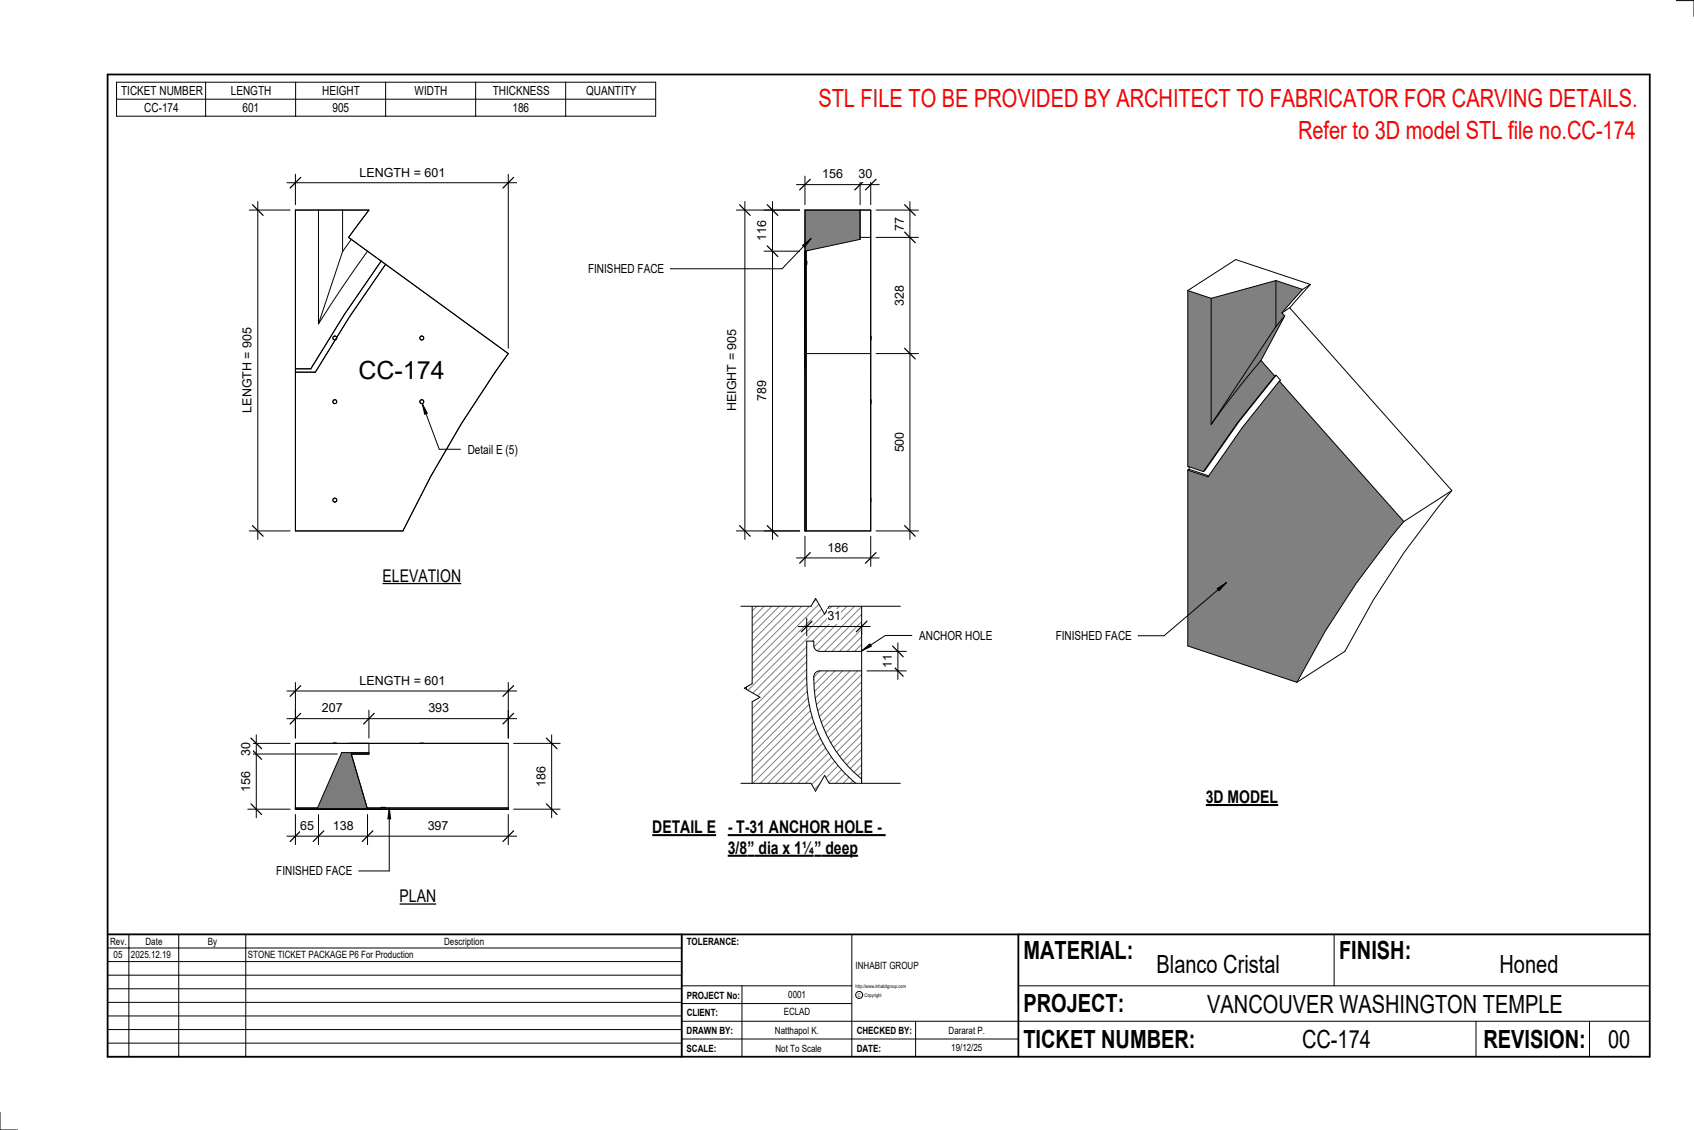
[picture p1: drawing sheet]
<svg xmlns="http://www.w3.org/2000/svg" width="914mm" height="610mm" viewBox="0 0 914 610" stroke-linecap="round" stroke-linejoin="round" font-family="sans-serif">
<g fill="#808080">
<path d="M689 151l14 5-11 13 1 1-4 6z"/>
<path d="M654 161l35-10v25l-35 53z"/>
<path d="M693 170l-12 24-14 17-13 18 35-53z"/>
<path d="M641 254v94l59 20a446 446 0 0 1 58-87l-67-75-20 25-19 26zM641 157v95l9 2 18-26 20-25-7-9-14 17-13 18v-68z"/>
</g>
<g fill="none" stroke="#000" stroke-width=".54">
<path d="M641 157v95l9 2M641 157l13 4M689 151v25M689 151l-35 10M689 151l14 5M703 156l-11 13M707 153l-11 13M707 153l-40-13-26 17M707 153l-4 3M654 161v68M689 176l-35 53M692 169l1 1"/>
<path d="M693 170l-4 6M693 170l-12 24M696 166l88 99M696 166l-4 3M681 194l-14 17-13 18M681 194l7 9M688 203l-20 25-18 26M689 202l-20 25-19 27M689 202l-1 1M689 202l2 3v1M691 206l-20 25-19 26-11-3M691 206l67 75"/>
<path d="M641 254v94l59 20M642 253l-1 1M642 252v1M642 253l10 4M784 265a441 441 0 0 0-58 86l-26 17M784 265l-26 16M758 281a441 441 0 0 0-58 87"/>
</g>
<path d="M435 113h29v16l-29 7z" fill="#808080"/>
<path d="M435 136v-1v151z" fill="#7c7c7c"/>
<g fill="none" stroke="#000" stroke-width=".54">
<path d="M159 113h40l-11 15 86 63a613 613 0 0 0-57 95h-58zM172 113v62M185 113v23M470 113v15h-6v-15v16l-29 7M470 113h-35v173M470 113v173M185 136l-13 39M188 128l2 1M190 129l-5 7M190 129l8 7M198 136l-26 39M198 136l8 5-20 28-18 30h-9"/>
<path d="M435 136v39M435 136v-1v151M208 143l-20 28-18 30h-11M435 143v58M435 141v58M435 141v2M435 191v10M435 191h35v95M470 181v2M435 201v85M470 216v2M470 269v2"/>
<path d="M435 286h35"/>
<circle cx="181" cy="182" r="1.1"/>
<circle cx="228" cy="182" r="1.1"/>
<circle cx="181" cy="217" r="1.1"/>
<circle cx="228" cy="217" r="1.1"/>
<circle cx="181" cy="270" r="1.1"/>
</g>
<path d="M184 406h15v1h-9l8 29h76v1h-115v-1h12z" fill="#7c7c7c"/>
<g fill="none" stroke="#000" stroke-width=".54">
<path d="M180 401h1zM181 401h1zM188 401h11v6M190 407h9M190 407l8 29M199 406h-15l-13 30h-12M217 401h57M227 401h1zM228 401h1zM274 401h-115v36h115M274 401v36M168 437h38"/>
<path d="M170 437h38M172 437h26M198 436h76M206 436h2M217 437h57"/>
</g>
<path d="M403 322h62v29h-23l-2-1-1-4h-4a116 116 0 0 0 4 43 73 73 0 0 0 26 36v-5a67 67 0 0 1-25-56l1-2h1h23v65h-62z" fill="#fff"/>
<g fill="none" stroke="#808080" stroke-width=".54">
<path d="M406 322l-3 3M410 322l-7 7M414 322l-11 11M418 322l-15 15M422 322l-19 19M426 322l-23 23M430 322l-27 27M434 322l-31 31M438 322l-35 35M442 322l-39 39M446 322l-43 43M450 322l-47 47"/>
<path d="M454 322l-51 51M458 322l-55 55M462 322l-24 24M465 323l-26 26M465 327l-24 24M465 331l-20 20M465 335l-16 16M465 339l-12 12M435 349l-32 32M435 353l-32 32M435 357l-32 32M465 344l-8 7"/>
<path d="M465 348l-4 3M435 361l-32 33M435 365l-32 33M436 369l-33 33M436 373l-33 33M436 376l-33 34M437 380l-34 34M443 362l-4 3M447 362l-8 7M451 362l-11 11M455 362l-15 15M459 362l-18 18"/>
<path d="M463 362l-22 21M465 364l-23 23M465 368l-22 22M465 372l-21 21M465 376l-19 19M437 383l-34 35M438 387l-35 35M439 390l-36 36M440 393l-34 34M442 395l-32 32M443 398l-29 29M465 380l-18 18"/>
<path d="M465 384l-17 17M465 388l-15 15M465 392l-13 14M465 396l-12 12M444 401l-26 26M446 404l-24 23M447 406l-21 21M449 408l-19 19M451 411l-17 16M452 413l-14 14M454 415l-12 12M456 417l-10 10"/>
<path d="M458 419l-8 8M465 400l-10 10M465 404l-8 9M465 408l-6 7M465 413l-4 4M465 417l-2 2M460 421l-5 6M463 423l-4 4M465 421h.1M465 425l-2 2"/>
</g>
<path d="M430 100h45M435 95v15M464 95v15M470 95v15M403 322h62v105h-62zM465 351h-23l-2-1-1-4h-4a116 116 0 0 0 4 43 73 73 0 0 0 26 36v-5a67 67 0 0 1-25-56l1-2h1h23" fill="none" stroke="#000" stroke-width=".54"/>
<path d="M437 97l-5 5M467 97l-6 5M473 97l-6 5" fill="none" stroke="#000" stroke-width=".67"/>
<g fill="#fff">
<path d="M444 90h11v8h-11z"/>
<path d="M463 90h8v8h-8z"/>
</g>
<path d="M412 113h20M417 109v182M412 136h20M412 286h20" fill="none" stroke="#000" stroke-width=".54"/>
<path d="M414 110l6 6M414 133l6 5M414 284l6 5" fill="none" stroke="#000" stroke-width=".67"/>
<g fill="#fff">
<path d="M408 205h7v11h-7z"/>
<path d="M408 119h7v11h-7z"/>
</g>
<path d="M473 113h23M491 109v182M473 128h23M473 191h23M473 286h23" fill="none" stroke="#000" stroke-width=".54"/>
<path d="M488 110l6 6M488 125l6 6M488 188l6 6M488 284l6 5" fill="none" stroke="#000" stroke-width=".67"/>
<g fill="#fff">
<path d="M482 233h7v11h-7z"/>
<path d="M482 154h7v11h-7z"/>
<path d="M482 117h7v7h-7z"/>
</g>
<path d="M397 113h35M402 109v182M397 286h35" fill="none" stroke="#000" stroke-width=".54"/>
<path d="M399 110l6 6M399 284l6 5" fill="none" stroke="#000" stroke-width=".67"/>
<path d="M391 178h8v44h-8z" fill="#fff"/>
<path d="M435 289v17M470 289v17M430 301h45" fill="none" stroke="#000" stroke-width=".54"/>
<path d="M437 298l-5 6M473 298l-6 6" fill="none" stroke="#000" stroke-width=".67"/>
<path d="M447 292h11v7h-11z" fill="#fff"/>
<path d="M135 113h22M139 109v182M135 286h22" fill="none" stroke="#000" stroke-width=".54"/>
<path d="M136 110l6 6M136 284l6 5" fill="none" stroke="#000" stroke-width=".67"/>
<path d="M130 177h7v46h-7z" fill="#fff"/>
<path d="M155 99h124M159 94v16M274 94v94" fill="none" stroke="#000" stroke-width=".54"/>
<path d="M162 96l-5 5M277 96l-6 5" fill="none" stroke="#000" stroke-width=".67"/>
<g fill="#fff">
<path d="M194 89h46v8h-46z"/>
<path d="M193 192h47v15h-47z"/>
</g>
<path d="M228 218l3 5h-2z" fill="#000"/>
<path d="M228 218l3 5h-2zM228 218l9 24h12" fill="none" stroke="#000" stroke-width=".54"/>
<path d="M252 239h27v7h-27z" fill="#fff"/>
<path d="M155 388h124M159 383v15M199 383v15M274 383v15" fill="none" stroke="#000" stroke-width=".54"/>
<path d="M162 385l-5 6M202 385l-6 6M277 385l-6 6" fill="none" stroke="#000" stroke-width=".67"/>
<g fill="#fff">
<path d="M174 378h11v8h-11z"/>
<path d="M231 378h11v8h-11z"/>
</g>
<path d="M159 439v17M172 439v17M198 439v17M274 439v17M155 451h124" fill="none" stroke="#000" stroke-width=".54"/>
<path d="M162 448l-5 6M175 448l-6 6M201 448l-5 6M277 448l-6 6" fill="none" stroke="#000" stroke-width=".67"/>
<g fill="#fff">
<path d="M162 442h7v7h-7z"/>
<path d="M180 442h11v7h-11z"/>
<path d="M231 442h11v7h-11z"/>
</g>
<path d="M155 373h124M159 368v30M274 368v30" fill="none" stroke="#000" stroke-width=".54"/>
<path d="M162 370l-5 6M277 370l-6 6" fill="none" stroke="#000" stroke-width=".67"/>
<path d="M194 363h46v8h-46z" fill="#fff"/>
<path d="M138 396v45M134 407h48M134 401h23M134 437h23" fill="none" stroke="#000" stroke-width=".54"/>
<path d="M135 398l6 6M135 404l6 6M135 434l6 5" fill="none" stroke="#000" stroke-width=".67"/>
<g fill="#fff">
<path d="M129 400h8v8h-8z"/>
<path d="M129 416h8v11h-8z"/>
</g>
<path d="M298 396v45M277 401h25M277 437h25" fill="none" stroke="#000" stroke-width=".54"/>
<path d="M295 398l6 6M295 434l6 5" fill="none" stroke="#000" stroke-width=".67"/>
<g fill="#fff">
<path d="M288 413h8v11h-8z"/>
<path d="M399 321h7v48l-4 2 8 5-4 3v48h-7z"/>
</g>
<path d="M406 321v48l-4 2 8 5-4 3v48M465 351l5-4v2zM492 343h-14l-13 8" fill="none" stroke="#000" stroke-width=".54"/>
<path d="M465 351l5-4v2z" fill="#000"/>
<g fill="#fff">
<path d="M496 339h39v8h-39z"/>
<path d="M400 320h86v7h-38l-3 4-5-8-2 4h-38z"/>
</g>
<path d="M400 327h38l2-4 5 8 3-4h38" fill="none" stroke="#000" stroke-width=".54"/>
<path d="M400 423h38l2 4 5-9 3 5h38v6h-86z" fill="#fff"/>
<path d="M468 351h21M485 347v20M468 362h21M400 423h38l2 4 5-9 3 5h38" fill="none" stroke="#000" stroke-width=".54"/>
<path d="M482 359l6 6M482 349l6 5" fill="none" stroke="#000" stroke-width=".67"/>
<path d="M475 353h8v7h-8z" fill="#fff"/>
<path d="M431 338h39M435 333v10M465 337v6" fill="none" stroke="#000" stroke-width=".54"/>
<path d="M438 335l-5 6M468 335l-6 6" fill="none" stroke="#000" stroke-width=".67"/>
<g fill="#fff">
<path d="M447 329h7v7h-7z"/>
<path d="M352 441h35v11h-35z"/>
</g>
<path d="M352 451h35" fill="none" stroke="#000" stroke-width="1.1" stroke-linecap="butt"/>
<g fill="#fff">
<path d="M393 441h85v11h-85z"/>
<path d="M393 452h10v11h-10z"/>
<path d="M403 452h4v11h-4z"/>
<path d="M407 452h33v11h-33z"/>
<path d="M440 452h3v11h-3z"/>
<path d="M443 452h20v11h-20z"/>
</g>
<path d="M393 451h85M393 462h46M440 462h23" fill="none" stroke="#000" stroke-width="1.1" stroke-linecap="butt"/>
<g fill="none" stroke="#000" stroke-width=".54">
<path d="M905 0h9v9M460 504v66M720 504v28M891 504h-341v37M368 532h92M401 532v38M550 532h341M368 551h523M368 541h92M494 551v19M797 551v19M858 551v19"/>
<path d="M368 561h182M0 600v10h10"/>
<circle cx="464" cy="537" r="1.9"/>
</g>
<path d="M58 40h833v530h-833zM58 504h833M368 504v66M550 504v66" fill="none" stroke="#000" stroke-width=".96"/>
<g fill="#fff">
<path d="M652 534h192v15h-192z"/>
<path d="M513 562h17v6h-17z"/>
<path d="M425 533h10v6h-10z"/>
<path d="M423 543h15v6h-15z"/>
<path d="M418 553h24v6h-24z"/>
<path d="M624 513h68v15h-68z"/>
<path d="M809 513h33v15h-33z"/>
<path d="M512 553h20v6h-20z"/>
<path d="M703 553h37v15h-37z"/>
<path d="M442 45h443v16h-443z"/>
<path d="M868 553h12v15h-12z"/>
<path d="M61 512h5v6h-5z"/>
<path d="M701 63h184v15h-184z"/>
<path d="M207 305h42v11h-42z"/>
</g>
<path d="M207 315h42" fill="none" stroke="#000" stroke-width=".69" stroke-linecap="butt"/>
<path d="M216 478h20v11h-20z" fill="#fff"/>
<path d="M216 488h19" fill="none" stroke="#000" stroke-width=".69" stroke-linecap="butt"/>
<path d="M651 424h39v12h-39z" fill="#fff"/>
<path d="M651 434h39" fill="none" stroke="#000" stroke-width="1.1" stroke-linecap="butt"/>
<g fill="none" stroke="#000" stroke-width=".54">
<path d="M63 44h291v19h-291zM63 54h291M111 44v19M160 44v19M208 44v19M257 44v19M305 44v19M433 132l5-3-4 4zM438 129l-16 16h-60M58 504h310v66h-310zM58 519h310M58 511h310"/>
<path d="M70 504v66M96 504v66M133 504v66M58 533h310M58 526h310M58 555h310M58 548h310M58 541h310M58 563h310"/>
</g>
<path d="M433 132l5-3-4 4z" fill="#000"/>
<path d="M317 141h41v8h-41z" fill="#fff"/>
<path d="M657 318l5-4-4 5zM662 314l-34 29h-14" fill="none" stroke="#000" stroke-width=".54"/>
<path d="M657 318l5-4-4 5z" fill="#000"/>
<path d="M570 339h40v8h-40z" fill="#fff"/>
<path d="M210 436l1 6h-2z" fill="#000"/>
<path d="M210 436l1 6h-2zM210 436v34h-16" fill="none" stroke="#000" stroke-width=".54"/>
<path d="M149 466h41v8h-41z" fill="#fff"/>
<g font-size="13.5" fill="#f00">
<text x="442" y="58">STL FILE TO BE PROVIDED BY ARCHITECT TO FABRICATOR FOR CARVING DETAILS.</text>
<text x="701" y="75">Refer to 3D model STL file no.CC-174</text>
</g>
<g font-size="13.5">
<text x="193" y="205">CC-174</text>
<text x="552" y="517">MATERIAL:</text>
<text x="723" y="517">FINISH:</text>
<text x="624" y="525">Blanco Cristal</text>
<text x="809" y="525">Honed</text>
<text x="552" y="546">PROJECT:</text>
<text x="652" y="546">VANCOUVER WASHINGTON TEMPLE</text>
<text x="552" y="565">TICKET NUMBER:</text>
<text x="703" y="565">CC-174</text>
<text x="801" y="565">REVISION:</text>
<text x="868" y="565">00</text>
</g>
<g font-size="9.4">
<text x="207" y="314">ELEVATION</text>
<text x="651" y="433">3D MODEL</text>
<text x="352" y="449">DETAIL E</text>
<text x="393" y="449">- T-31 ANCHOR HOLE -</text>
<text x="393" y="461">3/8</text>
<text x="403" y="461">”</text>
<text x="409" y="461">dia x 1¼</text>
<text x="440" y="461">”</text>
<text x="446" y="461">deep</text>
<text x="216" y="487">PLAN</text>
</g>
<g font-size="6.7">
<text x="65" y="51">TICKET NUMBER</text>
<text x="125" y="51">LENGTH</text>
<text x="174" y="51">HEIGHT</text>
<text x="224" y="51">WIDTH</text>
<text x="266" y="51">THICKNESS</text>
<text x="316" y="51">QUANTITY</text>
<text x="78" y="60">CC-174</text>
<text x="131" y="60">601</text>
<text x="179" y="60">905</text>
<text x="277" y="60">186</text>
<text x="194" y="95">LENGTH = 601</text>
<text x="444" y="96">156</text>
<text x="463" y="96">30</text>
<text x="488" y="124" transform="rotate(-90 488 124)">77</text>
<text x="414" y="130" transform="rotate(-90 414 130)">116</text>
<text x="317" y="147">FINISHED FACE</text>
<text x="488" y="165" transform="rotate(-90 488 165)">328</text>
<text x="397" y="222" transform="rotate(-90 397 222)">HEIGHT = 905</text>
<text x="414" y="216" transform="rotate(-90 414 216)">789</text>
<text x="136" y="223" transform="rotate(-90 136 223)">LENGTH = 905</text>
<text x="252" y="245">Detail E (5)</text>
<text x="488" y="244" transform="rotate(-90 488 244)">500</text>
<text x="447" y="298">186</text>
<text x="447" y="335">31</text>
<text x="496" y="345">ANCHOR HOLE</text>
<text x="570" y="345">FINISHED FACE</text>
<text x="481" y="360" transform="rotate(-90 481 360)">11</text>
<text x="194" y="369">LENGTH = 601</text>
<text x="174" y="384">207</text>
<text x="231" y="384">393</text>
<text x="135" y="408" transform="rotate(-90 135 408)">30</text>
<text x="294" y="424" transform="rotate(-90 294 424)">186</text>
<text x="135" y="427" transform="rotate(-90 135 427)">156</text>
<text x="162" y="448">65</text>
<text x="180" y="448">138</text>
<text x="231" y="448">397</text>
<text x="149" y="472">FINISHED FACE</text>
</g>
<g font-size="5.4">
<text x="59" y="510">Rev.</text>
<text x="79" y="510">Date</text>
<text x="112" y="510">By</text>
<text x="240" y="510">Description</text>
<text x="371" y="510">TOLERANCE:</text>
<text x="61" y="517">05</text>
<text x="71" y="517">2025.12.19</text>
<text x="134" y="517">STONE TICKET PACKAGE P6 For Production</text>
<text x="462" y="523">INHABIT GROUP</text>
<text x="371" y="539">PROJECT No:</text>
<text x="425" y="538">0001</text>
<text x="371" y="548">CLIENT:</text>
<text x="423" y="548">ECLAD</text>
<text x="371" y="558">DRAWN BY:</text>
<text x="418" y="558">Natthapol K.</text>
<text x="462" y="558">CHECKED BY:</text>
<text x="512" y="558">Dararat P.</text>
<text x="371" y="567">SCALE:</text>
<text x="419" y="567">Not To Scale</text>
<text x="462" y="567">DATE:</text>
<text x="513" y="567">19/12/25</text>
</g>
<g font-size="2.7">
<text x="462" y="533">http://www.inhabitgroup.com</text>
<text x="463" y="538">C</text>
<text x="467" y="538">Copyright</text>
</g>
</svg>
